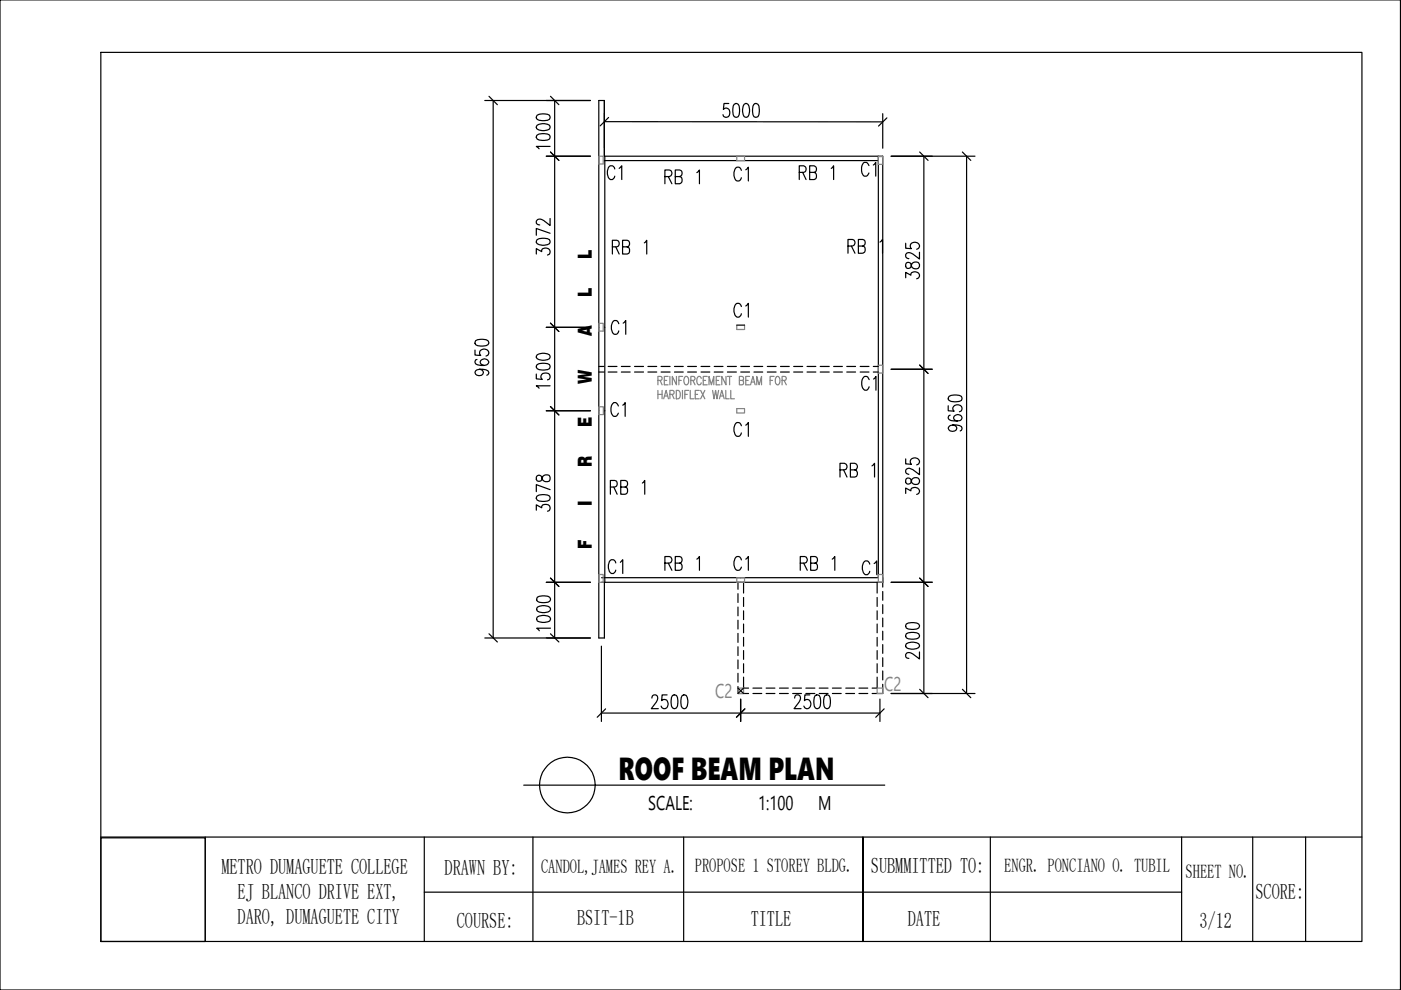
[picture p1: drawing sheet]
<svg xmlns="http://www.w3.org/2000/svg" width="297mm" height="210mm" viewBox="0 0 297 210" stroke-linecap="round" stroke-linejoin="round" font-family="sans-serif">
<!-- layer: 0 -->
<g fill="none" stroke="#000" stroke-width=".25">
<path d="M0 0h296.9v209.9h-296.9zM21.4 11.1h267.4v188.5h-267.4zM102.8 21.3h22.4M103.7 20.4l1.8 1.8M104.6 21.3v114M115.8 33.1h9.4M116.7 20.4l1.8 1.8M117.6 21.3v114M128.1 33.1v-11.8v11.8M128.1 21.3h-1.1v114h1.1v-11.8M128.1 24v7.3M128.1 33.1h59.1v90.4h-59.6"/>
<path d="M128.1 34.1h58.1M128.1 25.8h59.1M128.2 33.1v90.4M129 24.9l-1.7 1.8M186.2 33.1v89.4h-58.6M187.2 24.1v7.3M188 25l-1.7 1.7M188.9 33.1h17.8M195 32.2l1.8 1.8M195.9 33.1v113.9M204 32.2l1.8 1.8M204.9 33.1v113.9"/>
<path d="M115.8 69.4h9.4M116.7 68.5l1.8 1.8M127 78.9h1M127 77.7h1M128.9 78.9h1.9M128.9 77.7h1.9M131.7 78.9h1.9M131.7 77.7h1.9M134.5 78.9h1.9M134.5 77.7h1.9M137.4 78.9h1.8M137.4 77.7h1.8"/>
<path d="M140.2 78.9h1.9M140.2 77.7h1.9M143 78.9h1.9M143 77.7h1.9M145.8 78.9h1.9M145.8 77.7h1.9M148.6 78.9h1.9M148.6 77.7h1.9M151.4 78.9h1.9M151.4 77.7h1.9M154.2 78.9h1.9M154.2 77.7h1.9"/>
<path d="M157.1 78.9h1.8M157.1 77.7h1.8M159.9 78.9h1.8M159.9 77.7h1.8M162.7 78.9h1.8M162.7 77.7h1.8M165.5 78.9h1.8M165.5 77.7h1.8M168.3 78.9h1.9M168.3 77.7h1.9M171.1 78.9h1.9M171.1 77.7h1.9"/>
<path d="M173.9 78.9h1.9M173.9 77.7h1.9M176.7 78.9h1.9M176.7 77.7h1.9M188.9 78.3h8.8M195 77.4l1.8 1.8M115.8 87.1h9.4M116.7 86.2l1.8 1.8M129.4 103.3h.9a.73 .73 0 0 0 .6-.7 .73 .73 0 0 0-.6-.7h-.9v2.9M130.1 103.3l.8 1.5M131.6 103.3h.9a.73 .73 0 0 0 .6-.7 .73 .73 0 0 0-.6-.7h-.9v2.9h.9a.81 .81 0 0 0 .6-.8 .81 .81 0 0 0-.6-.7M136.2 102.4l.5-.5v2.9"/>
<path d="M102.8 135.3h22.4M103.7 134.4l1.8 1.7M115.8 123.5h9.4M116.7 122.6l1.8 1.7M127.5 137v16M156.5 123.5v1.4M156.5 125.9v1.8M156.5 128.7v1.9M156.5 131.5v1.9M156.5 134.3v1.9M156.5 137.1v1.9M156.5 139.9v1.9"/>
<path d="M157.6 123.5v2.2M157.6 126.7v1.9M157.6 129.5v1.9M157.6 132.3v1.9M157.6 135.1v1.9M157.6 137.9v1.9M186 123.5v2.2M186 126.7v1.9M186 129.5v1.9M186 132.3v1.9M186 135.1v1.9M186 137.9v1.9"/>
<path d="M187.2 125.4v1.9M187.2 128.2v1.9M187.2 131v1.9M187.2 133.8v1.9M187.2 136.7v1.8M187.2 139.5v1.8M188.9 123.5h8.8M195 122.6l1.8 1.7M127.5 151.2h59.1M128.4 150.3l-1.8 1.8M156.5 145.6v1.4h2.2M156.5 142.8v1.8"/>
<path d="M156.5 145.9l1.1 1.1M157 148.3v4.7M157.1 148.2v4.8M157.6 140.7v1.9M157.6 143.6v2.3M157.6 145.9h1.1M157.6 145.9l-1.1 1.1M157.9 150.3l-1.8 1.8M159.6 147h1.9M159.6 145.9h1.9M162.4 147h1.9M162.4 145.9h1.9"/>
<path d="M179.3 147h1.9M179.3 145.9h1.9M182.1 147h1.9M182.1 145.9h1.9M186 143.6v2.3h-1.1M186 140.7v1.9M186.6 148.2v4.8M187.2 145.1v1.9h-2.3M187.2 142.3v1.9M187.5 150.3l-1.8 1.8M188.9 147h17.8M195 146.1l1.8 1.8"/>
<path d="M204 146.1l1.8 1.8M21.4 177.6h22.1v22h-22.1zM21.4 177.5h267.4M43.5 177.5v22.1M90 177.5v22.1M111 166.5h76.6M113 177.5v22.1M144.9 177.5v22.1M183 177.5v22.1v-22.1M210 177.5v22.1M250.5 177.5v22.1M265.6 177.5v22.1"/>
<path d="M276.8 177.5v22.1M90 189.2h160.5"/>
<circle cx="120.3" cy="166.4" r="5.9"/>
</g>
<!-- layer: A-Anno-Scrn -->
<g fill="none" stroke="#808080" stroke-width=".25">
<path d="M141.6 79.8h-.8v1.8h.8M142 79.8v1.8M143.4 79.8v1.8l-.9-1.8v1.8M144.7 79.8h-.8v1.8M145.2 79.9l.2-.1a.97 .97 0 0 1 .7 .7 .97 .97 0 0 1-.3 1l-.2 .1a1 1 0 0 1-.4-1.7zM149.9 79.8h-.8v1.8h.8M152.7 79.8h-.9v1.8h.9M153.9 79.8v1.8l-.9-1.8v1.8M154.2 79.8h.9M154.7 79.8v1.8M158.9 79.8h-.8v1.8h.8M164.1 79.8h-.8v1.8"/>
<path d="M164.6 79.9l.2-.1a.98 .98 0 0 1 .3 1.7l-.1 .1a.97 .97 0 0 1-.7-.7 .97 .97 0 0 1 .3-1zM139.5 80.7l.8-.1v-.6l-.2-.2h-.6v1.8M139.5 82.8v1.8M139.5 83.6h.9M140 80.7l.4 .9M140.4 82.8v1.8M140.7 84.6l.5-1.8 .5 1.8M140.8 80.7h.6M140.9 84h.6M142 83.6l.8-.1 .1-.6-.3-.1h-.6v1.8M142.5 83.6l.4 1M143.4 82.8a.94 .94 0 0 1 .9 .6 .94 .94 0 0 1-.3 1.1l-.6 .1z"/>
<path d="M143.9 80.7h.5M144.7 82.8v1.8M145.2 83.6h.5M146 82.8h-.8v1.8M146.3 82.8v1.8h.8M146.5 80.7l.7-.1 .2-.3-.2-.4-.7-.1v1.8M146.9 80.7l.5 .9M147.4 83.6h.5M148.3 82.8h-.9v1.8h.9M148.5 82.8l.9 1.8M148.7 80.2a.42 .42 0 0 0-.3-.3 .42 .42 0 0 0-.4 0 1.24 1.24 0 0 0 .1 1.7 .45 .45 0 0 0 .6-.4M149.1 80.7h.5"/>
<path d="M149.4 82.8l-.9 1.8M150.3 81.6v-1.8l.5 1.8 .5-1.8v1.8M151.1 82.8l.3 1.8 .3-1.8 .3 1.8 .4-1.8M151.8 80.7h.6M152.5 84.6l.5-1.8 .5 1.8M152.7 84h.7M153.9 82.8v1.8h.7M154.9 82.8v1.8h.8M156.8 80.7l.7-.1 .1-.6-.2-.2h-.6v1.8h.6l.2-.2v-.6l-.2-.1M158.1 80.7h.5M159.1 81.6l.5-1.8 .5 1.8M159.3 81h.6"/>
<path d="M160.4 81.6v-1.8l.6 1.8 .5-1.8v1.8M163.3 80.7h.5M165.8 80.7l.8-.1 .1-.3-.1-.4-.8-.1v1.8M166.2 80.7l.5 .9M156.5 145.9h1.1v1.1h-1.1zM186 145.9h1.2v1.1h-1.2z"/>
</g>
<text font-size="6.7" x="131.1" y="165.3">ROOF BEAM PLAN</text>
<g font-size="6.6">
<text x="178.5" y="55">RB 1</text>
<text x="205" y="92.8" transform="rotate(-90 205 92.8)">9650</text>
</g>
<g font-size="6.2">
<text x="152" y="26.1">5000</text>
<text x="117.5" y="32.8" transform="rotate(-90 117.5 32.8)">1000</text>
<text x="127.7" y="39.2">C1</text>
<text x="139.7" y="40.2">RB 1</text>
<text x="154.5" y="39.5">C1</text>
<text x="168.3" y="39.2">RB 1</text>
<text x="181.3" y="38.5">C1</text>
<text x="117.5" y="55.4" transform="rotate(-90 117.5 55.4)">3072</text>
<text x="128.8" y="55">RB 1</text>
<text x="195.8" y="60.3" transform="rotate(-90 195.8 60.3)">3825</text>
<text x="128.4" y="72">C1</text>
<text x="154.5" y="68.4">C1</text>
<text x="104.4" y="80.8" transform="rotate(-90 104.4 80.8)">9650</text>
<text x="117.5" y="83.6" transform="rotate(-90 117.5 83.6)">1500</text>
<text x="181.3" y="84">C1</text>
<text x="133.3" y="89.6" transform="rotate(-90 133.3 89.6)">C1</text>
<text x="159.5" y="93.8" transform="rotate(-90 159.5 93.8)">C1</text>
<text x="176.7" y="102.3">RB 1</text>
<text x="195.8" y="106.2" transform="rotate(-90 195.8 106.2)">3825</text>
<text x="117.5" y="109.7" transform="rotate(-90 117.5 109.7)">3078</text>
<text x="127.7" y="122.8">C1</text>
<text x="139.7" y="122.1">RB 1</text>
<text x="154.5" y="122.1">C1</text>
<text x="168.3" y="122.1">RB 1</text>
<text x="181.7" y="123.1">C1</text>
<text x="117.5" y="135.1" transform="rotate(-90 117.5 135.1)">1000</text>
<text x="195.8" y="141.1" transform="rotate(-90 195.8 141.1)">2000</text>
<text x="136.9" y="151.3">2500</text>
<text x="167.2" y="151.3">2500</text>
</g>
<g font-size="4.6">
<text x="46.9" y="185.3">METRO DUMAGUETE COLLEGE</text>
<text x="94.3" y="185.4">DRAWN BY:</text>
<text x="184.7" y="185.2">SUBMMITTED TO:</text>
<text x="50.4" y="190.6">EJ BLANCO DRIVE EXT,</text>
<text x="266.2" y="190.7">SCORE:</text>
<text x="50.4" y="196">DARO, DUMAGUETE CITY</text>
<text x="96.9" y="196.7">COURSE:</text>
<text x="122.3" y="196.1">BSIT-1B</text>
<text x="159.2" y="196.4">TITLE</text>
<text x="192.5" y="196.3">DATE</text>
<text x="254.3" y="196.7">3/12</text>
</g>
<g font-size="4.2" fill="#808080">
<text x="151.6" y="148">C2</text>
<text x="187.5" y="146.5">C2</text>
</g>
<g font-size="4.2">
<text x="137.5" y="171.7">SCALE:</text>
<text x="160.8" y="171.7">1:100</text>
<text x="173.5" y="171.7">M</text>
</g>
<g font-size="4.1">
<text x="125.5" y="54.9" transform="rotate(-90 125.5 54.9)">L</text>
<text x="125.5" y="62.9" transform="rotate(-90 125.5 62.9)">L</text>
<text x="125.5" y="71.2" transform="rotate(-90 125.5 71.2)">A</text>
<text x="125.5" y="81.4" transform="rotate(-90 125.5 81.4)">W</text>
<text x="125.5" y="90.6" transform="rotate(-90 125.5 90.6)">E</text>
<text x="125.5" y="99" transform="rotate(-90 125.5 99)">R</text>
<text x="125.5" y="107.3" transform="rotate(-90 125.5 107.3)">I</text>
<text x="125.5" y="116.3" transform="rotate(-90 125.5 116.3)">F</text>
<text x="114.7" y="185.1">CANDOL,JAMES REY A.</text>
<text x="147.3" y="184.9">PROPOSE 1 STOREY BLDG.</text>
<text x="212.9" y="184.9">ENGR. PONCIANO O. TUBIL</text>
<text x="251.4" y="186.2">SHEET NO.</text>
</g>
</svg>
